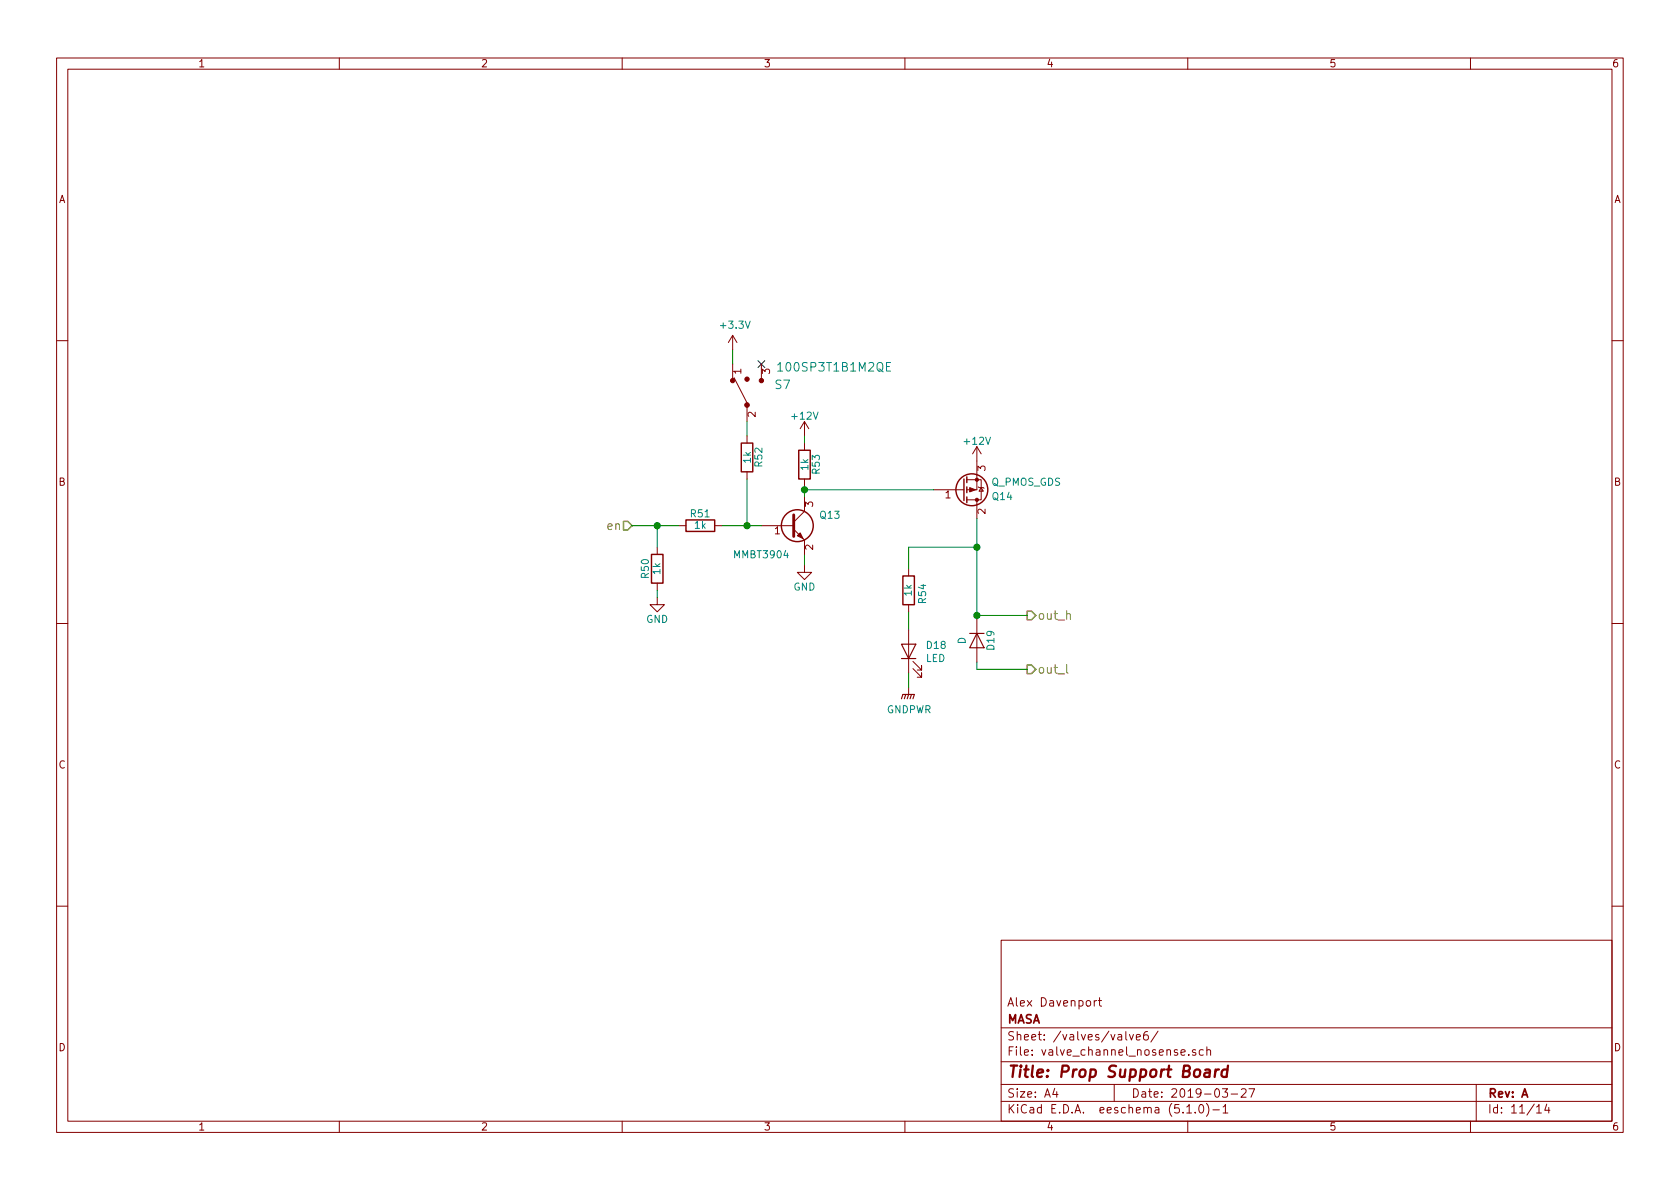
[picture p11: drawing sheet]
<svg xmlns="http://www.w3.org/2000/svg" width="297mm" height="210mm" viewBox="0 0 297 210" stroke-linecap="round" stroke-linejoin="round" font-family="sans-serif">
<g fill="none" stroke="#840000" stroke-width=".18">
<path d="M10 10.3h277v189.9h-277zM12 12.2h273v186.1h-273zM60 10.3v1.9M110 10.3v1.9M160 10.3v1.9M210 10.3v1.9M260 10.3v1.9M129.5 59.3l-.7 1.3M129.5 59.3v2.5M129.5 59.3l.8 1.3M10 60.2h2M129.5 64.4v2.5"/>
<path d="M129.8 66.8l2.3 4.4M132.1 72v2.5M132.1 77.1v1.3M134.6 64.4v2.5M142.2 74.5v2.6M142.2 78.4v1.2M142.2 74.5l-.7 1.3M142.2 74.5l.8 1.3M172.7 79l-.7 1.3M172.7 79v7.6h-1.8M172.7 79l.8 1.3M285 60.2h2"/>
<path d="M116.2 96.8v1.2M120 93h1.3M126.4 93h1.2M132.1 83.4v1.3M134.6 93h5.7M140.3 93.6l1.9 1.9v2.5M142.2 99.9v1.3h1.3l-1.3 1.3-1.2-1.3h1.2M142.2 84.7v1.3M142.2 87.9v2.5l-1.9 1.9M165.1 86.6h5.1M170.2 86.6h.2M170.9 84.8h2.6v3.6h-.8"/>
<path d="M170.9 88.4h1.8M172.7 88.4v3.3M173 86.1l.1 .1h.8l.1 .2M173.5 86.2l.4 .7h-.8zM10 110.3h2M116.2 105.7v1.2h1.3l-1.3 1.3-1.3-1.3h1.3M116.2 103.1v1.3M160.7 100.6v1.2M160.7 106.9v1.3M160.7 111.4v7.6M161.4 118.2l1.5 1.6v-.8v.8h-.7M161.4 117l1.5 1.5v-.8v.8h-.7"/>
<path d="M172.7 109.5v7.6M285 110.3h2M160.7 121.5v1.3M10 160.2h2M177 166.3h108v32h-108zM193.5 176.9v1M193.9 176.9l-.4 .3M194.2 176.9h.6M194.4 176.4v1.3l.4 .2M285 160.2h2M60 198.3v1.9M110 198.3v1.9"/>
<path d="M160 198.3v1.9M177 194.8h108M177 191.8h108M177 187.8h108M177 181.8h108M186.5 192.5l-.4 1h1M186.8 193v1M197 191.8v3M199.1 182.4v1.3l.2 .2M199.7 182.9l.4 1 .3-1M200.9 183.4l.7-.1-.1-.3-.4-.1-.2 .2 .1 .7h.5M202.9 182.4a.59 .59 0 0 0-.7 .7l.1 .7 .2 .1 .5-.1v-.5l-.1-.2-.4-.1-.3 .3"/>
<path d="M204.7 182.3l-1.2 2M208.8 186.1l.7-.1v-.3l-.5-.1-.2 .2 .1 .7h.6M209.8 195.8l.5-.5v1.5M209.8 196.8h.9M210 198.3v1.9M210.2 186.5v.1M211.3 196.7v.1M211.4 185.7a.37 .37 0 0 0-.6 .1l.1 .2 .5 .2 .1 .1-.2 .3-.5-.1M212.2 195.4l.1-.1a.8 .8 0 0 1 .5 .8 .8 .8 0 0 1-.5 .7 1 1 0 0 1-.1-1.4zM212.8 185.7l-.5-.1-.3 .3 .2 .6h.6M213.3 195.1a1.71 1.71 0 0 1 0 2.3M213.4 185.7h.1a.37 .37 0 0 1 .5 .1v.8"/>
<path d="M213.4 185.1v1.5M214.5 196.3h1.1M216.1 192.5h.9l-.4 .6 .4 .1v.7l-.2 .1-.7-.1M216.3 195.8l.4-.5v1.5M216.3 196.8h.8M217.7 193.5h1.1M219.5 192.7l.2-.2h.3l.3 .2v.3v.2l-.9 .8h.9M220.8 192.5h1l-.6 1.5M260 198.3v1.9M261 191.8v6.5M271.7 195.8l.4-.5v1.5M271.7 196.8h.8"/>
<path d="M273.5 195.2l-.4 1.1h.9M273.8 195.8v1"/>
</g>
<path d="M213.1 189.2h.8l-.1 1.2M213.9 189.6l-.7 .1a.41 .41 0 0 0-.3 .3 .41 .41 0 0 0 .2 .4l.7-.1M214.9 189.1l-.1 1.3M215.5 189.1a.55 .55 0 0 0-.6 .4M217 189.2a.68 .68 0 0 0-1 .3v.8l.3 .1 .6-.1M217.1 188.4l-.2 2" fill="none" stroke="#840000" stroke-width=".41"/>
<path d="M110.2 92.2h.8l.8 .8-.8 .7h-.8zM181.6 108.1h.8l.7 .7-.7 .8h-.8zM181.6 117.6h.8l.7 .8-.7 .7h-.8z" fill="none" stroke="#848400" stroke-width=".25"/>
<g fill="none" stroke="#840000" stroke-width=".25">
<path d="M131.1 78.4h2v5h-2zM141.2 79.6h2.1v5.1h-2.1zM115.2 98h2v5.1h-2zM121.3 91.9h5.1v2.1h-5.1zM170.4 84.7v3.8M170.9 84.3v1M170.9 86.1v1M170.9 87.9v1M159.6 101.8h2.1v5.1h-2.1z"/>
<circle cx="141" cy="93" r="2.82"/>
<circle cx="171.8" cy="86.6" r="2.82"/>
</g>
<g fill="none" stroke="#008400" stroke-width=".18">
<path d="M129.5 61.8v2.6M132.1 74.5v2.6M142.2 77.1v1.3M111.8 93h8.2M116.2 93v3.8M127.6 93h7M132.1 84.7v8.3M142.2 86v1.9M142.2 98v1.9M142.2 86.6h22.9M172.7 91.7v17.8M172.7 96.8h-12v3.8"/>
<path d="M116.2 104.4v1.3M160.7 108.2v3.2M160.7 119v2.5M172.7 117.1v1.3h8.9M172.7 108.8h8.9"/>
</g>
<g fill="#008400" stroke="#008400" stroke-width=".25">
<circle cx="116.2" cy="93" r=".51"/>
<circle cx="142.2" cy="86.6" r=".51"/>
<circle cx="172.7" cy="108.8" r=".51"/>
<circle cx="132.1" cy="93" r=".51"/>
<circle cx="172.7" cy="96.8" r=".51"/>
</g>
<path d="M188.6 117.5v1.3l.2 .2" fill="none" stroke="#848400" stroke-width=".18"/>
<g fill="#840000" stroke="#840000" stroke-width=".18">
<path d="M171.4 86.2l1.1 .4-1.1 .4z"/>
<path d="M141.5 94.2l.5 1-1-.5z"/>
<circle cx="172.7" cy="84.8" r=".28"/>
<circle cx="172.7" cy="88.4" r=".28"/>
<circle cx="132.1" cy="71.6" r=".41"/>
<circle cx="134.6" cy="67.3" r=".38"/>
<circle cx="129.5" cy="67.3" r=".38"/>
<circle cx="132.1" cy="67.1" r=".38"/>
</g>
<path d="M159.4 113.9h2.5l-1.2 2.6zM159.4 116.5h2.5M171.4 112h2.6M172.7 112l1.3 2.5h-2.6zM159.4 123.6l.2-.8h2.1l-.3 .8M160.1 122.8l-.2 .8M160.7 122.8l-.3 .8M161.2 122.8l-.3 .8" fill="none" stroke="#840000" stroke-width=".2"/>
<path d="M134 63.8l1.2 1.2M135.2 63.8l-1.2 1.2" fill="none" stroke="#000084" stroke-width=".18"/>
<path d="M137.5 64.5l.4-.4v1.5M137.5 65.6h.9M157.5 64.1h-.8v1.5h.8" fill="none" stroke="#008484" stroke-width=".18"/>
<path d="M140.3 91.1v3.8" fill="none" stroke="#840000" stroke-width=".51"/>
<text font-size="2.8" fill="#840000" x="178" y="190.5">Title: Prop Support Board</text>
<g font-size="2.1" fill="#008484">
<text x="138.1" y="65.7">100SP3T1B1M2QE</text>
<text x="137.1" y="68.8">S7</text>
</g>
<g font-size="2.1" fill="#848400">
<text x="107.5" y="93.7">en</text>
<text x="183.4" y="109.6">out_h</text>
<text x="183.4" y="119.1">out_l</text>
</g>
<g font-size="2.1" fill="#840000">
<text x="178" y="178">Alex Davenport</text>
<text x="178" y="184">Sheet: /valves/valve6/</text>
<text x="178" y="181">MASA</text>
<text x="178" y="186.7">File: valve_channel_nosense.sch</text>
<text x="178" y="196.9">KiCad E.D.A. eeschema (5.1.0)-1</text>
<text x="178" y="194.1">Size: A4</text>
<text x="200" y="194.1">Date: 2019-03-27</text>
<text x="263" y="194.1">Rev: A</text>
<text x="263" y="196.9">Id: 11/14</text>
</g>
<g font-size="1.8" fill="#840000">
<text x="35" y="11.9">1</text>
<text x="85" y="11.9">2</text>
<text x="135" y="11.9">3</text>
<text x="185" y="11.9">4</text>
<text x="235" y="11.9">5</text>
<text x="285" y="11.9">6</text>
<text x="10.4" y="35.9">A</text>
<text x="285.4" y="35.9">A</text>
<text x="131.1" y="66.1" transform="rotate(-90 131.1 66.1)">1</text>
<text x="136.1" y="66.1" transform="rotate(-90 136.1 66.1)">3</text>
<text x="133.6" y="73.8" transform="rotate(-90 133.6 73.8)">2</text>
<text x="174.2" y="83.3" transform="rotate(-90 174.2 83.3)">3</text>
<text x="10.4" y="85.9">B</text>
<text x="143.8" y="89.6" transform="rotate(-90 143.8 89.6)">3</text>
<text x="167.2" y="88.1">1</text>
<text x="285.4" y="85.9">B</text>
<text x="137" y="94.5">1</text>
<text x="174.2" y="90.9" transform="rotate(-90 174.2 90.9)">2</text>
<text x="143.8" y="97.3" transform="rotate(-90 143.8 97.3)">2</text>
<text x="10.4" y="135.9">C</text>
<text x="285.4" y="135.9">C</text>
<text x="10.4" y="185.9">D</text>
<text x="285.4" y="185.9">D</text>
<text x="35" y="199.9">1</text>
<text x="85" y="199.9">2</text>
<text x="135" y="199.9">3</text>
<text x="185" y="199.9">4</text>
<text x="235" y="199.9">5</text>
<text x="285" y="199.9">6</text>
</g>
<g font-size="1.8" fill="#008484">
<text x="127.6" y="58.1">+3.3V</text>
<text x="140.2" y="74.2">+12V</text>
<text x="132.8" y="81.9" transform="rotate(-90 132.8 81.9)">1k</text>
<text x="134.8" y="82.5" transform="rotate(-90 134.8 82.5)">R52</text>
<text x="142.9" y="83.1" transform="rotate(-90 142.9 83.1)">1k</text>
<text x="145" y="83.8" transform="rotate(-90 145 83.8)">R53</text>
<text x="170.6" y="78.7">+12V</text>
<text x="175.3" y="85.9">Q_PMOS_GDS</text>
<text x="175.5" y="88.4">Q14</text>
<text x="122.2" y="91.5">R51</text>
<text x="122.9" y="93.5">1k</text>
<text x="145.1" y="91.7">Q13</text>
<text x="116.8" y="101.5" transform="rotate(-90 116.8 101.5)">1k</text>
<text x="130" y="98.7">MMBT3904</text>
<text x="114.7" y="102.2" transform="rotate(-90 114.7 102.2)">R50</text>
<text x="140.3" y="104.4">GND</text>
<text x="161.2" y="105.4" transform="rotate(-90 161.2 105.4)">1k</text>
<text x="163.8" y="106.6" transform="rotate(-90 163.8 106.6)">R54</text>
<text x="114.2" y="110.2">GND</text>
<text x="170.7" y="113.9" transform="rotate(-90 170.7 113.9)">D</text>
<text x="163.7" y="117.1">LED</text>
<text x="163.9" y="114.8">D18</text>
<text x="175.8" y="114.9" transform="rotate(-90 175.8 114.9)">D19</text>
<text x="156.7" y="126.1">GNDPWR</text>
</g>
</svg>
